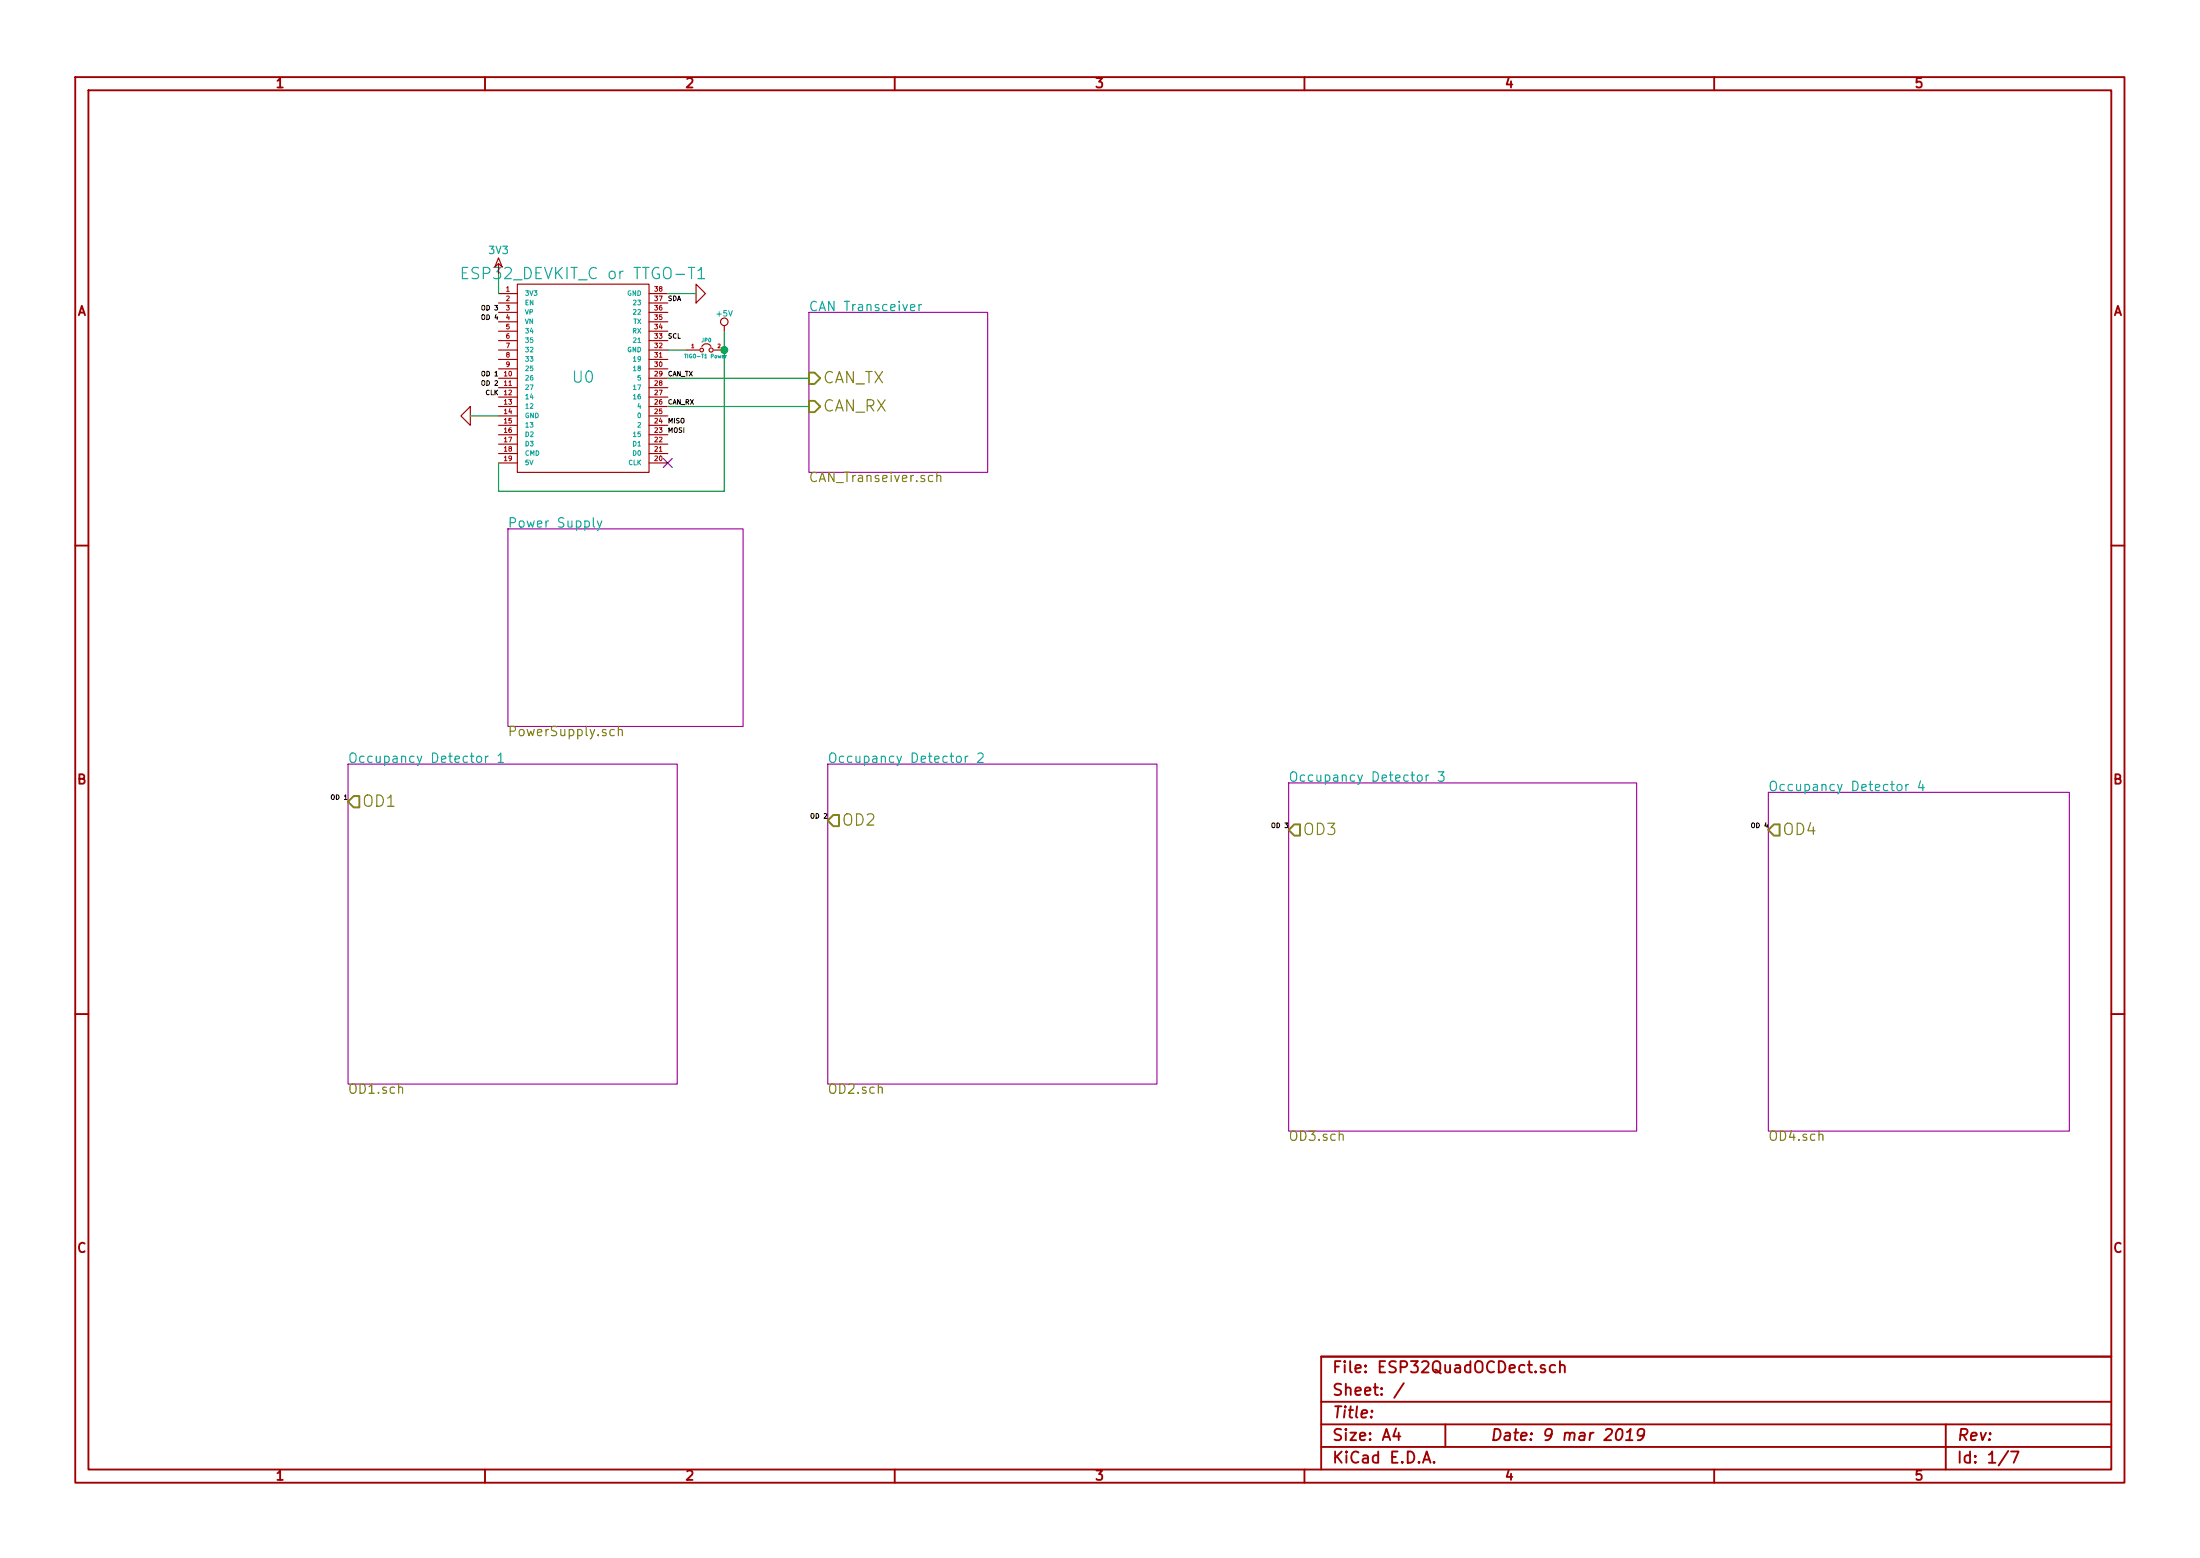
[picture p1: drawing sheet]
EESchema Schematic File Version 2
LIBS:power
LIBS:device
LIBS:transistors
LIBS:conn
LIBS:linear
LIBS:regul
LIBS:74xx
LIBS:cmos4000
LIBS:adc-dac
LIBS:memory
LIBS:xilinx
LIBS:special
LIBS:microcontrollers
LIBS:dsp
LIBS:microchip
LIBS:analog_switches
LIBS:motorola
LIBS:texas
LIBS:intel
LIBS:audio
LIBS:interface
LIBS:digital-audio
LIBS:philips
LIBS:display
LIBS:cypress
LIBS:siliconi
LIBS:opto
LIBS:atmel
LIBS:contrib
LIBS:valves
LIBS:esp32_devboards
LIBS:smalljumper
LIBS:sn65hvd233-ht
LIBS:lm2574n-5
LIBS:mct6h
LIBS:bridge
LIBS:ESP32QuadOCDect-cache
EELAYER 27 0
EELAYER END
$Descr A4 11693 8268
encoding utf-8
Sheet 1 7
Title ""
Date "9 mar 2019"
Rev ""
Comp ""
Comment1 ""
Comment2 ""
Comment3 ""
Comment4 ""
$EndDescr
$Comp
L ESP32_DEVKIT_C U0
U 1 1
P 3100 2000
F 0 "U0" H 3100 2000 60  0000 C CNN
F 1 "ESP32_DEVKIT_C or TTGO-T1" H 3100 2550 60  0000 C CNN
F 2 "~" H 3100 2000 60  0000 C CNN
F 3 "~" H 3100 2000 60  0000 C CNN
	1    3100 2000
	1    0    0    -1  
$EndComp
$Comp
L SMALLJUMPER JP0
U 1 1
P 3750 1850
F 0 "JP0" H 3755 1900 20  0000 C CNN
F 1 "TIGO-T1 Power" H 3750 1815 20  0000 C CNN
F 2 "~" H 3750 1850 60  0000 C CNN
F 3 "~" H 3750 1850 60  0000 C CNN
	1    3750 1850
	1    0    0    -1  
$EndComp
Wire Wire Line
	3850 1750 3850 2600
Wire Wire Line
	3850 2600 2650 2600
Wire Wire Line
	2650 2600 2650 2450
Wire Wire Line
	3650 1850 3550 1850
$Comp
L GND #PWR01
U 1 1
P 2500 2200
F 0 "#PWR01" H 2500 2200 30  0001 C CNN
F 1 "GND" H 2500 2130 30  0001 C CNN
F 2 "" H 2500 2200 60  0000 C CNN
F 3 "" H 2500 2200 60  0000 C CNN
	1    2500 2200
	0    1    1    0   
$EndComp
Wire Wire Line
	2650 2200 2500 2200
$Comp
L +5V #PWR02
U 1 1
P 3850 1750
F 0 "#PWR02" H 3850 1840 20  0001 C CNN
F 1 "+5V" H 3850 1840 30  0000 C CNN
F 2 "" H 3850 1750 60  0000 C CNN
F 3 "" H 3850 1750 60  0000 C CNN
	1    3850 1750
	1    0    0    -1  
$EndComp
Connection ~ 3850 1850
$Comp
L GND #PWR03
U 1 1
P 3700 1550
F 0 "#PWR03" H 3700 1550 30  0001 C CNN
F 1 "GND" H 3700 1480 30  0001 C CNN
F 2 "" H 3700 1550 60  0000 C CNN
F 3 "" H 3700 1550 60  0000 C CNN
	1    3700 1550
	0    -1   -1   0   
$EndComp
Wire Wire Line
	3700 1550 3550 1550
$Comp
L 3V3 #PWR04
U 1 1
P 2650 1450
F 0 "#PWR04" H 2650 1550 40  0001 C CNN
F 1 "3V3" H 2650 1575 40  0000 C CNN
F 2 "" H 2650 1450 60  0000 C CNN
F 3 "" H 2650 1450 60  0000 C CNN
	1    2650 1450
	1    0    0    -1  
$EndComp
Wire Wire Line
	2650 1450 2650 1550
NoConn ~ 3550 2450
Text Label 3550 2150 0    25   ~ 0
CAN_RX
Text Label 3550 2000 0    25   ~ 0
CAN_TX
Text Label 3550 1600 0    25   ~ 0
SDA
Text Label 3550 1800 0    25   ~ 0
SCL
Text Label 3550 2300 0    25   ~ 0
MOSI
Text Label 3550 2250 0    25   ~ 0
MISO
Text Label 2650 2100 2    25   ~ 0
CLK
$Sheet
S 4300 1650 950  850 
U 5C828AE5
F0 "CAN Transceiver" 50
F1 "CAN_Transeiver.sch" 50
F2 "CAN_TX" I L 4300 2000 60 
F3 "CAN_RX" I L 4300 2150 60 
$EndSheet
$Sheet
S 2700 2800 1250 1050
U 5C828B13
F0 "Power Supply" 50
F1 "PowerSupply.sch" 50
$EndSheet
Wire Wire Line
	4300 2000 3550 2000
Wire Wire Line
	4300 2150 3550 2150
$Sheet
S 1850 4050 1750 1700
U 5C70A8FB
F0 "Occupancy Detector 1" 50
F1 "OD1.sch" 50
F2 "OD1" O L 1850 4250 60 
$EndSheet
$Sheet
S 4400 4050 1750 1700
U 5C831BA4
F0 "Occupancy Detector 2" 50
F1 "OD2.sch" 50
F2 "OD2" O L 4400 4350 60 
$EndSheet
$Sheet
S 6850 4150 1850 1850
U 5C831BA3
F0 "Occupancy Detector 3" 50
F1 "OD3.sch" 50
F2 "OD3" O L 6850 4400 60 
$EndSheet
$Sheet
S 9400 4200 1600 1800
U 5C831BA2
F0 "Occupancy Detector 4" 50
F1 "OD4.sch" 50
F2 "OD4" O L 9400 4400 60 
$EndSheet
Text Label 2650 2000 2    25   ~ 0
OD 1
Text Label 2650 2050 2    25   ~ 0
OD 2
Text Label 2650 1650 2    25   ~ 0
OD 3
Text Label 2650 1700 2    25   ~ 0
OD 4
Text Label 1850 4250 2    25   ~ 0
OD 1
Text Label 4400 4350 2    25   ~ 0
OD 2
Text Label 6850 4400 2    25   ~ 0
OD 3
Text Label 9400 4400 2    25   ~ 0
OD 4
$EndSCHEMATC
